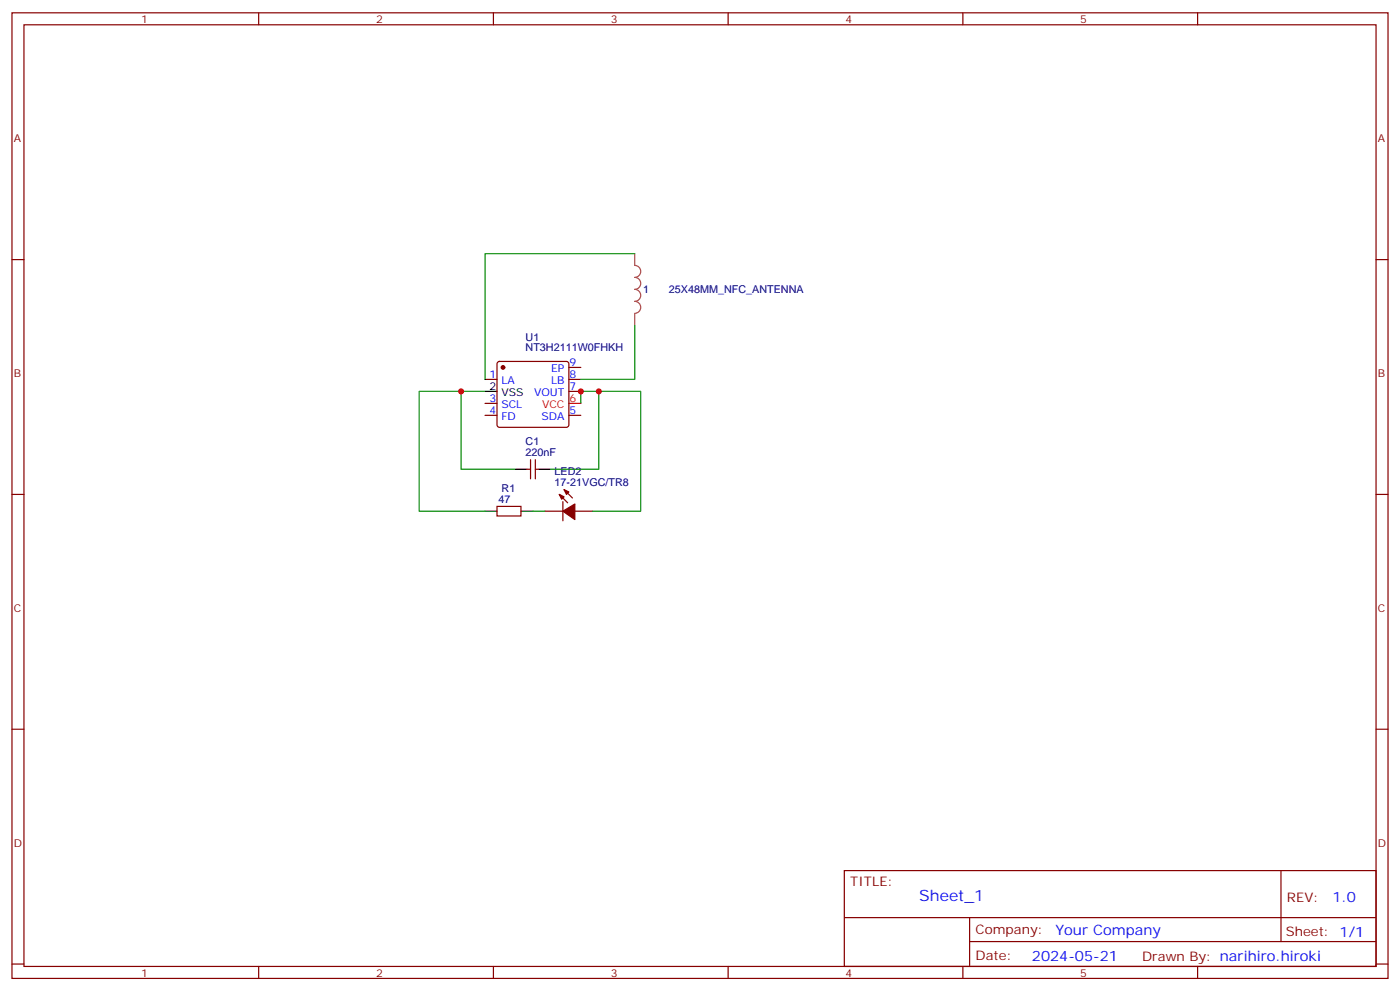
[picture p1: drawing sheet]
<svg xmlns="http://www.w3.org/2000/svg" width="412mm" height="292mm" viewBox="0 0 412 292" stroke-linecap="round" stroke-linejoin="round" font-family="sans-serif">
<g fill="none" stroke="#870000" stroke-width=".35">
<path d="M3.5 3.8h405.4v284.3h-405.4zM7.1 7.3h398.2v277.3h-398.2zM76.2 3.8v3.5M145.3 3.8v3.5M214.5 3.8v3.5M283.6 3.8v3.5M352.8 3.8v3.5M3.5 76.4h3.6M405.3 76.4h3.6M142.9 111.7h3.5M142.9 118.8h3.5M146.6 106.6l.5-.2h19.8l.5 .2 .2 .5v18l-.3 .5-.4 .2h-19.8l-.5-.2-.2-.5v-18z"/>
<path d="M167.6 108.2h3.5M167.6 111.7h3.5M167.6 115.3h3.5M142.9 122.3h3.5M155.2 138.2h1.1M156.3 135.4v5.6M157.7 135.4v5.6M157.7 138.2h1M167.6 122.3h3.5M3.5 145.6h3.6M146.4 149.1h7.1v2.8h-7.1zM160.5 150.5h5.3"/>
<path d="M164.7 145.6l2.5 2.5M165.8 147.7v5.7M166.2 144.2l2.4 2.4M169.3 150.5h5.3M405.3 145.6h3.6M3.5 214.7h3.6M405.3 214.7h3.6M248.7 256.4h156.6v28.2h-156.6zM377.3 256.4v20.9M248.7 270.2h156.5M285.6 277.3h119.6M285.6 270.2v14.1"/>
<path d="M3.5 283.9h3.6M76.2 284.6v3.5M145.3 284.6v3.5M214.5 284.6v3.5M283.6 284.6v3.5M352.8 284.6v3.5M405.3 283.9h3.6"/>
</g>
<path d="M167.6 118.8h3.5" fill="none" stroke="#f00" stroke-width=".35"/>
<path d="M142.9 115.3h3.5M151.7 138.2h3.5M158.7 138.2h3.6M142.9 150.5h3.5M153.5 150.5h3.5" fill="none" stroke="#000" stroke-width=".35"/>
<g fill="#870000" stroke="#870000" stroke-width=".35">
<path d="M166.2 144.2l1.4 .7-.7 .7z"/>
<path d="M164.7 145.6l1.5 .7-.7 .7z"/>
<path d="M165.8 150.5l3.5-2.1v4.6z"/>
<circle cx="148.2" cy="108.2" r=".53"/>
</g>
<path d="M187 74.7v3.5a1.76 1.76 0 0 1 1.7 1.7 1.76 1.76 0 0 1-1.7 1.8 1.76 1.76 0 0 1 1.7 1.7 1.76 1.76 0 0 1-1.7 1.8 1.76 1.76 0 0 1 1.7 1.8 1.76 1.76 0 0 1-1.7 1.7 1.76 1.76 0 0 1 1.7 1.8 1.76 1.76 0 0 1-1.7 1.8M187 92.4v3.4" fill="none" stroke="#a64a4a" stroke-width=".35"/>
<path d="M187 74.7h-44.1v37M187 95.8v15.9h-15.9M135.8 115.3h-12.3v35.2h19.4M142.9 115.3h-7.1v22.9h15.9M171.1 118.8v-3.5h5.3v22.9h-14.1M176.4 115.3h12.3v35.2h-14.1M157 150.5h3.5" fill="none" stroke="#008700" stroke-width=".35"/>
<g fill="#c00">
<circle cx="176.4" cy="115.3" r=".88"/>
<circle cx="135.8" cy="115.3" r=".88"/>
<circle cx="171.1" cy="115.3" r=".88"/>
</g>
<text font-size="4.6" fill="#00f" x="270.8" y="265.4">Sheet_1</text>
<g font-size="4.2" fill="#00f">
<text x="392.5" y="265.6">1.0</text>
<text x="310.9" y="275.2">Your Company</text>
<text x="304" y="283">2024-05-21</text>
</g>
<g font-size="3.9" fill="#800">
<text x="250.5" y="260.9">TITLE:</text>
<text x="379.1" y="265.6">REV:</text>
<text x="287.4" y="275.1">Company:</text>
<text x="378.7" y="275.8">Sheet: 1/1</text>
<text x="287.4" y="282.8">Date:</text>
<text x="336.4" y="282.9">Drawn By: narihiro.hiroki</text>
</g>
<g font-size="3.2" fill="#800">
<text x="41.6" y="6.8">1</text>
<text x="110.8" y="6.8">2</text>
<text x="179.9" y="6.8">3</text>
<text x="249.1" y="6.8">4</text>
<text x="318.2" y="6.8">5</text>
<text x="4.1" y="41.9">A</text>
<text x="405.9" y="41.9">A</text>
<text x="4.1" y="111">B</text>
<text x="405.9" y="111">B</text>
<text x="4.1" y="180.2">C</text>
<text x="405.9" y="180.2">C</text>
<text x="4.1" y="249.3">D</text>
<text x="405.9" y="249.3">D</text>
<text x="41.6" y="287.6">1</text>
<text x="110.8" y="287.6">2</text>
<text x="179.9" y="287.6">3</text>
<text x="249.1" y="287.6">4</text>
<text x="318.2" y="287.6">5</text>
</g>
<g font-size="3.2" fill="#000080">
<text x="189.4" y="86.4">1</text>
<text x="197.1" y="86.4">25X48MM_NFC_ANTENNA</text>
<text x="154.8" y="100.4">U1</text>
<text x="154.8" y="103.5">NT3H2111W0FHKH</text>
<text x="154.8" y="131.2">C1</text>
<text x="154.8" y="134.3">220nF</text>
<text x="163.4" y="143.1">17-21VGC/TR8</text>
<text x="163.4" y="140">LED2</text>
<text x="146.9" y="148.1">47</text>
<text x="147.8" y="144.9">R1</text>
</g>
<g font-size="3.2" fill="#00f">
<text x="167.7" y="107.8">9</text>
<text x="144.2" y="111.4">1</text>
<text x="147.7" y="113.1">LA</text>
<text x="162.3" y="113.1">LB</text>
<text x="162.3" y="109.6">EP</text>
<text x="167.7" y="111.4">8</text>
<text x="144.2" y="118.4">3</text>
<text x="157.3" y="116.7">VOUT</text>
<text x="167.7" y="114.9">7</text>
<text x="144.2" y="122">4</text>
<text x="147.7" y="123.7">FD</text>
<text x="147.7" y="120.2">SCL</text>
<text x="159.5" y="123.7">SDA</text>
<text x="167.7" y="122">5</text>
</g>
<g font-size="3.2">
<text x="144.2" y="114.9">2</text>
<text x="147.7" y="116.7">VSS</text>
</g>
<g font-size="3.2" fill="#f00">
<text x="167.7" y="118.4">6</text>
<text x="159.7" y="120.2">VCC</text>
</g>
</svg>
